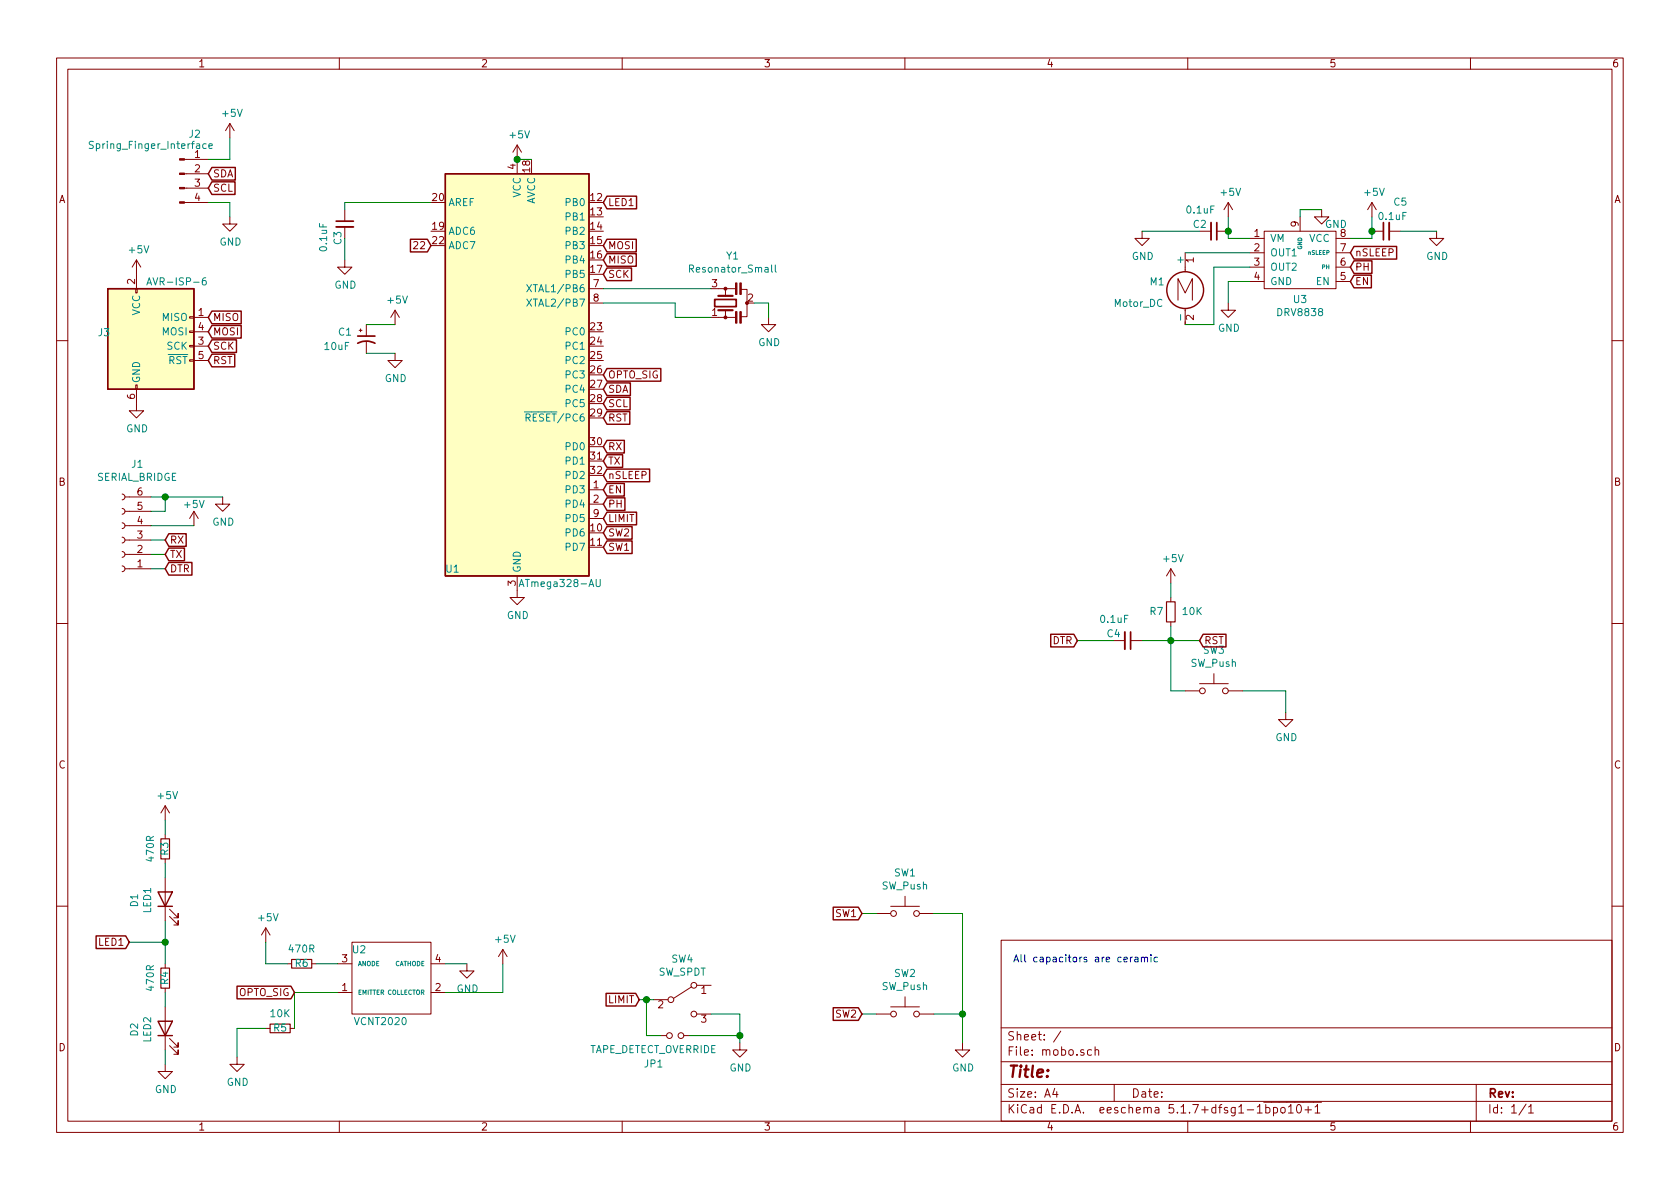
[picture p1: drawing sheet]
EESchema Schematic File Version 4
EELAYER 30 0
EELAYER END
$Descr A4 11693 8268
encoding utf-8
Sheet 1 1
Title ""
Date ""
Rev ""
Comp ""
Comment1 ""
Comment2 ""
Comment3 ""
Comment4 ""
$EndDescr
$Comp
L mobo-rescue:ATmega328-AU-MCU_Microchip_ATmega U1
U 1 1
P 3600 2600
F 0 "U1" H 3150 1250 50  0000 C CNN
F 1 "ATmega328-AU" H 3900 1150 50  0000 C CNN
F 2 "Package_QFP:TQFP-32_7x7mm_P0.8mm" H 3600 2600 50  0001 C CIN
F 3 "http://ww1.microchip.com/downloads/en/DeviceDoc/ATmega328_P%20AVR%20MCU%20with%20picoPower%20Technology%20Data%20Sheet%2040001984A.pdf" H 3600 2600 50  0001 C CNN
	1    3600 2600
	1    0    0    -1  
$EndComp
$Comp
L Device:LED D1
U 1 1
P 1150 6250
F 0 "D1" H 1141 6466 50  0000 C CNN
F 1 "LED1" H 1141 6375 50  0000 C CNN
F 2 "LED_SMD:LED_0805_2012Metric" H 1150 6250 50  0001 C CNN
F 3 "~" H 1150 6250 50  0001 C CNN
	1    1150 6250
	0    -1   -1   0   
$EndComp
$Comp
L Switch:SW_SPDT SW4
U 1 1
P 4750 6950
F 0 "SW4" H 4750 7235 50  0000 C CNN
F 1 "SW_SPDT" H 4750 7144 50  0000 C CNN
F 2 "stephen:MDS6500AL02SR" H 4750 6950 50  0001 C CNN
F 3 "" H 4750 6950 50  0001 C CNN
	1    4750 6950
	1    0    0    -1  
$EndComp
$Comp
L mobo-rescue:AVR-ISP-6-Connector J3
U 1 1
P 1050 2400
F 0 "J3" H 770 2496 50  0000 R CNN
F 1 "AVR-ISP-6" H 1450 2850 50  0000 R CNN
F 2 "Connector_PinHeader_2.54mm:PinHeader_2x03_P2.54mm_Vertical" V 800 2450 50  0001 C CNN
F 3 " ~" H -225 1850 50  0001 C CNN
	1    1050 2400
	1    0    0    -1  
$EndComp
$Comp
L power:+5V #PWR0101
U 1 1
P 1600 950
F 0 "#PWR0101" H 1600 800 50  0001 C CNN
F 1 "+5V" H 1615 1123 50  0000 C CNN
F 2 "" H 1600 950 50  0001 C CNN
F 3 "" H 1600 950 50  0001 C CNN
	1    1600 950 
	1    0    0    -1  
$EndComp
$Comp
L power:GND #PWR0102
U 1 1
P 1600 1500
F 0 "#PWR0102" H 1600 1250 50  0001 C CNN
F 1 "GND" H 1605 1327 50  0000 C CNN
F 2 "" H 1600 1500 50  0001 C CNN
F 3 "" H 1600 1500 50  0001 C CNN
	1    1600 1500
	1    0    0    -1  
$EndComp
$Comp
L mobo-rescue:CP1_Small-Device C1
U 1 1
P 2550 2350
F 0 "C1" H 2350 2400 50  0000 L CNN
F 1 "10uF" H 2250 2300 50  0000 L CNN
F 2 "Capacitor_SMD:C_0805_2012Metric" H 2550 2350 50  0001 C CNN
F 3 "~" H 2550 2350 50  0001 C CNN
	1    2550 2350
	1    0    0    -1  
$EndComp
$Comp
L Connector:Conn_01x04_Male J2
U 1 1
P 1250 1200
F 0 "J2" H 1356 1478 50  0000 C CNN
F 1 "Spring_Finger_Interface" H 1050 1400 50  0000 C CNN
F 2 "stephen:springFingerContactPads_4x" H 1250 1200 50  0001 C CNN
F 3 "~" H 1250 1200 50  0001 C CNN
	1    1250 1200
	1    0    0    -1  
$EndComp
Wire Wire Line
	1450 1400 1600 1400
Wire Wire Line
	1600 1400 1600 1500
Wire Wire Line
	1450 1100 1600 1100
Wire Wire Line
	1600 1100 1600 950 
$Comp
L power:+5V #PWR0103
U 1 1
P 2750 2250
F 0 "#PWR0103" H 2750 2100 50  0001 C CNN
F 1 "+5V" H 2765 2423 50  0000 C CNN
F 2 "" H 2750 2250 50  0001 C CNN
F 3 "" H 2750 2250 50  0001 C CNN
	1    2750 2250
	1    0    0    -1  
$EndComp
$Comp
L power:GND #PWR0104
U 1 1
P 2750 2450
F 0 "#PWR0104" H 2750 2200 50  0001 C CNN
F 1 "GND" H 2755 2277 50  0000 C CNN
F 2 "" H 2750 2450 50  0001 C CNN
F 3 "" H 2750 2450 50  0001 C CNN
	1    2750 2450
	1    0    0    -1  
$EndComp
Text GLabel 1450 1200 2    50   Input ~ 0
SDA
Text GLabel 1450 1300 2    50   Input ~ 0
SCL
$Comp
L Motor:Motor_DC M1
U 1 1
P 8250 1950
F 0 "M1" H 8000 1950 50  0000 L CNN
F 1 "Motor_DC" H 7750 1800 50  0000 L CNN
F 2 "Connector_PinHeader_2.54mm:PinHeader_1x02_P2.54mm_Vertical" H 8250 1860 50  0001 C CNN
F 3 "~" H 8250 1860 50  0001 C CNN
	1    8250 1950
	1    0    0    -1  
$EndComp
$Comp
L power:GND #PWR0105
U 1 1
P 3600 4100
F 0 "#PWR0105" H 3600 3850 50  0001 C CNN
F 1 "GND" H 3605 3927 50  0000 C CNN
F 2 "" H 3600 4100 50  0001 C CNN
F 3 "" H 3600 4100 50  0001 C CNN
	1    3600 4100
	1    0    0    -1  
$EndComp
$Comp
L power:+5V #PWR0106
U 1 1
P 3600 1100
F 0 "#PWR0106" H 3600 950 50  0001 C CNN
F 1 "+5V" H 3615 1273 50  0000 C CNN
F 2 "" H 3600 1100 50  0001 C CNN
F 3 "" H 3600 1100 50  0001 C CNN
	1    3600 1100
	1    0    0    -1  
$EndComp
Wire Wire Line
	3600 1100 3700 1100
Connection ~ 3600 1100
Wire Wire Line
	2550 2250 2750 2250
Wire Wire Line
	2550 2450 2750 2450
$Comp
L power:GND #PWR0114
U 1 1
P 950 2800
F 0 "#PWR0114" H 950 2550 50  0001 C CNN
F 1 "GND" H 955 2627 50  0000 C CNN
F 2 "" H 950 2800 50  0001 C CNN
F 3 "" H 950 2800 50  0001 C CNN
	1    950  2800
	1    0    0    -1  
$EndComp
$Comp
L power:+5V #PWR0115
U 1 1
P 950 1900
F 0 "#PWR0115" H 950 1750 50  0001 C CNN
F 1 "+5V" H 965 2073 50  0000 C CNN
F 2 "" H 950 1900 50  0001 C CNN
F 3 "" H 950 1900 50  0001 C CNN
	1    950  1900
	1    0    0    -1  
$EndComp
Text GLabel 1450 2200 2    50   Input ~ 0
MISO
Text GLabel 1450 2300 2    50   Input ~ 0
MOSI
Text GLabel 1450 2400 2    50   Input ~ 0
SCK
Text GLabel 1450 2500 2    50   Input ~ 0
RST
$Comp
L Device:LED D2
U 1 1
P 1150 7150
F 0 "D2" H 1141 7366 50  0000 C CNN
F 1 "LED2" H 1141 7275 50  0000 C CNN
F 2 "LED_SMD:LED_0805_2012Metric" H 1150 7150 50  0001 C CNN
F 3 "~" H 1150 7150 50  0001 C CNN
	1    1150 7150
	0    -1   -1   0   
$EndComp
$Comp
L Device:R_Small R4
U 1 1
P 1150 6800
F 0 "R4" V 1150 6800 50  0000 C CNN
F 1 "470R" V 1250 6800 50  0000 C CNN
F 2 "Resistor_SMD:R_0805_2012Metric_Pad1.15x1.40mm_HandSolder" H 1150 6800 50  0001 C CNN
F 3 "~" H 1150 6800 50  0001 C CNN
	1    1150 6800
	-1   0    0    1   
$EndComp
$Comp
L Device:R_Small R3
U 1 1
P 1150 5900
F 0 "R3" V 1150 5900 50  0000 C CNN
F 1 "470R" V 1250 5900 50  0000 C CNN
F 2 "Resistor_SMD:R_0805_2012Metric_Pad1.15x1.40mm_HandSolder" H 1150 5900 50  0001 C CNN
F 3 "~" H 1150 5900 50  0001 C CNN
	1    1150 5900
	-1   0    0    1   
$EndComp
$Comp
L power:GND #PWR0118
U 1 1
P 1150 7400
F 0 "#PWR0118" H 1150 7150 50  0001 C CNN
F 1 "GND" H 1155 7227 50  0000 C CNN
F 2 "" H 1150 7400 50  0001 C CNN
F 3 "" H 1150 7400 50  0001 C CNN
	1    1150 7400
	1    0    0    -1  
$EndComp
Text GLabel 900  6550 0    50   Input ~ 0
LED1
$Comp
L power:GND #PWR0119
U 1 1
P 6700 7250
F 0 "#PWR0119" H 6700 7000 50  0001 C CNN
F 1 "GND" H 6705 7077 50  0000 C CNN
F 2 "" H 6700 7250 50  0001 C CNN
F 3 "" H 6700 7250 50  0001 C CNN
	1    6700 7250
	1    0    0    -1  
$EndComp
Wire Wire Line
	6500 7050 6700 7050
Wire Wire Line
	6700 7050 6700 7250
Wire Wire Line
	6500 6350 6700 6350
Wire Wire Line
	6700 6350 6700 7050
Connection ~ 6700 7050
Wire Wire Line
	6000 6350 6100 6350
Wire Wire Line
	6000 7050 6100 7050
Text GLabel 6000 6350 0    50   Input ~ 0
SW1
Text GLabel 6000 7050 0    50   Input ~ 0
SW2
$Comp
L power:GND #PWR0121
U 1 1
P 5150 7250
F 0 "#PWR0121" H 5150 7000 50  0001 C CNN
F 1 "GND" H 5155 7077 50  0000 C CNN
F 2 "" H 5150 7250 50  0001 C CNN
F 3 "" H 5150 7250 50  0001 C CNN
	1    5150 7250
	1    0    0    -1  
$EndComp
Wire Wire Line
	4950 7050 5150 7050
Wire Wire Line
	5150 7050 5150 7200
Wire Wire Line
	4450 6950 4500 6950
Text GLabel 4450 6950 0    50   Input ~ 0
LIMIT
Text GLabel 4200 1400 2    50   Input ~ 0
LED1
Text GLabel 4200 3800 2    50   Input ~ 0
SW1
Text GLabel 4200 3700 2    50   Input ~ 0
SW2
Text GLabel 4200 3600 2    50   Input ~ 0
LIMIT
Text GLabel 4200 2700 2    50   Input ~ 0
SDA
Text GLabel 4200 1800 2    50   Input ~ 0
MISO
Text GLabel 4200 1700 2    50   Input ~ 0
MOSI
Text GLabel 4200 1900 2    50   Input ~ 0
SCK
Text GLabel 4200 2900 2    50   Input ~ 0
RST
Text GLabel 4200 2800 2    50   Input ~ 0
SCL
Text GLabel 4200 3200 2    50   Input ~ 0
TX
Text GLabel 4200 3100 2    50   Input ~ 0
RX
$Comp
L Device:Resonator_Small Y1
U 1 1
P 5050 2100
F 0 "Y1" V 5375 2050 50  0000 C CNN
F 1 "Resonator_Small" V 5284 2050 50  0000 C CNN
F 2 "Crystal:Resonator_SMD_muRata_CSTxExxV-3Pin_3.0x1.1mm" H 5025 2100 50  0001 C CNN
F 3 "~" H 5025 2100 50  0001 C CNN
	1    5050 2100
	0    -1   -1   0   
$EndComp
Wire Wire Line
	4200 2000 4950 2000
Wire Wire Line
	4950 2200 4700 2200
Wire Wire Line
	4700 2200 4700 2100
Wire Wire Line
	4700 2100 4200 2100
$Comp
L power:GND #PWR0123
U 1 1
P 5350 2200
F 0 "#PWR0123" H 5350 1950 50  0001 C CNN
F 1 "GND" H 5355 2027 50  0000 C CNN
F 2 "" H 5350 2200 50  0001 C CNN
F 3 "" H 5350 2200 50  0001 C CNN
	1    5350 2200
	1    0    0    -1  
$EndComp
Wire Wire Line
	5350 2200 5350 2100
Wire Wire Line
	5350 2100 5250 2100
$Comp
L Connector:Conn_01x06_Female J1
U 1 1
P 850 3750
F 0 "J1" H 744 3225 50  0000 C CNN
F 1 "SERIAL_BRIDGE" H 744 3316 50  0000 C CNN
F 2 "Connector_PinHeader_2.54mm:PinHeader_1x06_P2.54mm_Vertical" H 850 3750 50  0001 C CNN
F 3 "~" H 850 3750 50  0001 C CNN
	1    850  3750
	-1   0    0    1   
$EndComp
Text GLabel 1150 3850 2    50   Input ~ 0
TX
Text GLabel 1150 3750 2    50   Input ~ 0
RX
$Comp
L power:GND #PWR0124
U 1 1
P 1550 3450
F 0 "#PWR0124" H 1550 3200 50  0001 C CNN
F 1 "GND" H 1555 3277 50  0000 C CNN
F 2 "" H 1550 3450 50  0001 C CNN
F 3 "" H 1550 3450 50  0001 C CNN
	1    1550 3450
	1    0    0    -1  
$EndComp
$Comp
L power:+5V #PWR0125
U 1 1
P 1350 3650
F 0 "#PWR0125" H 1350 3500 50  0001 C CNN
F 1 "+5V" H 1350 3800 50  0000 C CNN
F 2 "" H 1350 3650 50  0001 C CNN
F 3 "" H 1350 3650 50  0001 C CNN
	1    1350 3650
	1    0    0    -1  
$EndComp
$Comp
L Device:C_Small C4
U 1 1
P 7850 4450
F 0 "C4" V 7800 4300 50  0000 L CNN
F 1 "0.1uF" V 7700 4250 50  0000 L CNN
F 2 "Capacitor_SMD:C_0805_2012Metric" H 7850 4450 50  0001 C CNN
F 3 "~" H 7850 4450 50  0001 C CNN
	1    7850 4450
	0    1    1    0   
$EndComp
$Comp
L Device:R_Small R7
U 1 1
P 8150 4250
F 0 "R7" H 8250 4250 50  0000 C CNN
F 1 "10K" H 8000 4250 50  0000 C CNN
F 2 "Resistor_SMD:R_0805_2012Metric_Pad1.15x1.40mm_HandSolder" H 8150 4250 50  0001 C CNN
F 3 "~" H 8150 4250 50  0001 C CNN
	1    8150 4250
	-1   0    0    1   
$EndComp
Text GLabel 8350 4450 2    50   Input ~ 0
RST
Text GLabel 7500 4450 0    50   Input ~ 0
DTR
$Comp
L power:+5V #PWR0126
U 1 1
P 8150 4050
F 0 "#PWR0126" H 8150 3900 50  0001 C CNN
F 1 "+5V" H 8165 4223 50  0000 C CNN
F 2 "" H 8150 4050 50  0001 C CNN
F 3 "" H 8150 4050 50  0001 C CNN
	1    8150 4050
	1    0    0    -1  
$EndComp
Wire Wire Line
	8150 4150 8150 4050
Wire Wire Line
	7950 4450 8150 4450
Wire Wire Line
	8150 4350 8150 4450
Connection ~ 8150 4450
Wire Wire Line
	8150 4450 8350 4450
Wire Wire Line
	7500 4450 7750 4450
$Comp
L power:GND #PWR0127
U 1 1
P 8950 4950
F 0 "#PWR0127" H 8950 4700 50  0001 C CNN
F 1 "GND" H 8955 4777 50  0000 C CNN
F 2 "" H 8950 4950 50  0001 C CNN
F 3 "" H 8950 4950 50  0001 C CNN
	1    8950 4950
	1    0    0    -1  
$EndComp
Wire Wire Line
	8150 4450 8150 4800
Wire Wire Line
	8150 4800 8250 4800
Wire Wire Line
	8650 4800 8950 4800
Wire Wire Line
	8950 4800 8950 4950
Text GLabel 1150 3950 2    50   Input ~ 0
DTR
Wire Wire Line
	1050 3650 1350 3650
Wire Wire Line
	1050 3550 1150 3550
Wire Wire Line
	1150 3550 1150 3450
Wire Wire Line
	1150 3450 1550 3450
Wire Wire Line
	1050 3450 1150 3450
Connection ~ 1150 3450
Wire Wire Line
	1050 3750 1150 3750
Wire Wire Line
	1050 3850 1150 3850
Wire Wire Line
	1050 3950 1150 3950
$Comp
L Device:C_Small C3
U 1 1
P 2400 1550
F 0 "C3" V 2350 1400 50  0000 L CNN
F 1 "0.1uF" V 2250 1350 50  0000 L CNN
F 2 "Capacitor_SMD:C_0805_2012Metric" H 2400 1550 50  0001 C CNN
F 3 "~" H 2400 1550 50  0001 C CNN
	1    2400 1550
	1    0    0    -1  
$EndComp
$Comp
L power:GND #PWR0128
U 1 1
P 2400 1800
F 0 "#PWR0128" H 2400 1550 50  0001 C CNN
F 1 "GND" H 2405 1627 50  0000 C CNN
F 2 "" H 2400 1800 50  0001 C CNN
F 3 "" H 2400 1800 50  0001 C CNN
	1    2400 1800
	1    0    0    -1  
$EndComp
Wire Wire Line
	2400 1800 2400 1650
Wire Wire Line
	2400 1450 2400 1400
$Comp
L mobo-rescue:VCNT2020-stephen U2
U 1 1
P 2450 7050
F 0 "U2" H 2500 7500 50  0000 C CNN
F 1 "VCNT2020" H 2650 7000 50  0000 C CNN
F 2 "stephen:VCNT2020" H 2450 7050 50  0001 C CNN
F 3 "" H 2450 7050 50  0001 C CNN
	1    2450 7050
	1    0    0    -1  
$EndComp
$Comp
L power:+5V #PWR0129
U 1 1
P 1850 6550
F 0 "#PWR0129" H 1850 6400 50  0001 C CNN
F 1 "+5V" H 1865 6723 50  0000 C CNN
F 2 "" H 1850 6550 50  0001 C CNN
F 3 "" H 1850 6550 50  0001 C CNN
	1    1850 6550
	1    0    0    -1  
$EndComp
$Comp
L Device:R_Small R6
U 1 1
P 2100 6700
F 0 "R6" V 2100 6700 50  0000 C CNN
F 1 "470R" V 2200 6700 50  0000 C CNN
F 2 "Resistor_SMD:R_0805_2012Metric_Pad1.15x1.40mm_HandSolder" H 2100 6700 50  0001 C CNN
F 3 "~" H 2100 6700 50  0001 C CNN
	1    2100 6700
	0    -1   -1   0   
$EndComp
Wire Wire Line
	1850 6550 1850 6700
Wire Wire Line
	1850 6700 2000 6700
Wire Wire Line
	2200 6700 2350 6700
$Comp
L power:+5V #PWR0130
U 1 1
P 3500 6700
F 0 "#PWR0130" H 3500 6550 50  0001 C CNN
F 1 "+5V" H 3515 6873 50  0000 C CNN
F 2 "" H 3500 6700 50  0001 C CNN
F 3 "" H 3500 6700 50  0001 C CNN
	1    3500 6700
	1    0    0    -1  
$EndComp
$Comp
L Device:R_Small R5
U 1 1
P 1950 7150
F 0 "R5" V 1950 7150 50  0000 C CNN
F 1 "10K" V 2050 7150 50  0000 C CNN
F 2 "Resistor_SMD:R_0805_2012Metric_Pad1.15x1.40mm_HandSolder" H 1950 7150 50  0001 C CNN
F 3 "~" H 1950 7150 50  0001 C CNN
	1    1950 7150
	0    -1   -1   0   
$EndComp
$Comp
L power:GND #PWR0131
U 1 1
P 1650 7350
F 0 "#PWR0131" H 1650 7100 50  0001 C CNN
F 1 "GND" H 1655 7177 50  0000 C CNN
F 2 "" H 1650 7350 50  0001 C CNN
F 3 "" H 1650 7350 50  0001 C CNN
	1    1650 7350
	1    0    0    -1  
$EndComp
Text GLabel 2050 6900 0    50   Input ~ 0
OPTO_SIG
Wire Wire Line
	3500 6900 3500 6700
Text GLabel 4200 2600 2    50   Input ~ 0
OPTO_SIG
Wire Wire Line
	2400 1400 3000 1400
Wire Wire Line
	1650 7350 1650 7150
Wire Wire Line
	1650 7150 1850 7150
Wire Wire Line
	2050 7150 2050 6900
Wire Wire Line
	2050 6900 2350 6900
$Comp
L power:+5V #PWR0132
U 1 1
P 1150 5700
F 0 "#PWR0132" H 1150 5550 50  0001 C CNN
F 1 "+5V" H 1165 5873 50  0000 C CNN
F 2 "" H 1150 5700 50  0001 C CNN
F 3 "" H 1150 5700 50  0001 C CNN
	1    1150 5700
	1    0    0    -1  
$EndComp
Wire Wire Line
	900  6550 1150 6550
Wire Wire Line
	1150 6550 1150 6400
Wire Wire Line
	1150 6550 1150 6700
Connection ~ 1150 6550
Wire Wire Line
	1150 6900 1150 7000
Wire Wire Line
	1150 7300 1150 7400
Wire Wire Line
	1150 6100 1150 6000
Wire Wire Line
	1150 5800 1150 5700
Text Notes 7050 6700 0    50   ~ 0
All capacitors are ceramic\n
$Comp
L power:GND #PWR0133
U 1 1
P 3250 6700
F 0 "#PWR0133" H 3250 6450 50  0001 C CNN
F 1 "GND" H 3255 6527 50  0000 C CNN
F 2 "" H 3250 6700 50  0001 C CNN
F 3 "" H 3250 6700 50  0001 C CNN
	1    3250 6700
	1    0    0    -1  
$EndComp
Wire Wire Line
	3100 6700 3250 6700
Wire Wire Line
	3100 6900 3500 6900
$Comp
L Switch:SW_Push SW1
U 1 1
P 6300 6350
F 0 "SW1" H 6300 6635 50  0000 C CNN
F 1 "SW_Push" H 6300 6544 50  0000 C CNN
F 2 "Button_Switch_SMD:Panasonic_EVQPUJ_EVQPUA" H 6300 6550 50  0001 C CNN
F 3 "" H 6300 6550 50  0001 C CNN
	1    6300 6350
	1    0    0    -1  
$EndComp
$Comp
L Switch:SW_Push SW2
U 1 1
P 6300 7050
F 0 "SW2" H 6300 7335 50  0000 C CNN
F 1 "SW_Push" H 6300 7244 50  0000 C CNN
F 2 "Button_Switch_SMD:Panasonic_EVQPUJ_EVQPUA" H 6300 7250 50  0001 C CNN
F 3 "" H 6300 7250 50  0001 C CNN
	1    6300 7050
	1    0    0    -1  
$EndComp
$Comp
L mobo-rescue:DRV8838-stephen U3
U 1 1
P 9050 1800
F 0 "U3" H 9050 1527 50  0000 C CNN
F 1 "DRV8838" H 9050 1436 50  0000 C CNN
F 2 "Package_SON:WSON-8-1EP_2x2mm_P0.5mm_EP0.9x1.6mm_ThermalVias" H 9050 1800 50  0001 C CNN
F 3 "" H 9050 1800 50  0001 C CNN
	1    9050 1800
	1    0    0    -1  
$EndComp
$Comp
L power:GND #PWR0107
U 1 1
P 8550 2100
F 0 "#PWR0107" H 8550 1850 50  0001 C CNN
F 1 "GND" H 8555 1927 50  0000 C CNN
F 2 "" H 8550 2100 50  0001 C CNN
F 3 "" H 8550 2100 50  0001 C CNN
	1    8550 2100
	1    0    0    -1  
$EndComp
$Comp
L power:+5V #PWR0108
U 1 1
P 8550 1500
F 0 "#PWR0108" H 8550 1350 50  0001 C CNN
F 1 "+5V" H 8565 1673 50  0000 C CNN
F 2 "" H 8550 1500 50  0001 C CNN
F 3 "" H 8550 1500 50  0001 C CNN
	1    8550 1500
	1    0    0    -1  
$EndComp
$Comp
L power:+5V #PWR0109
U 1 1
P 9550 1500
F 0 "#PWR0109" H 9550 1350 50  0001 C CNN
F 1 "+5V" H 9565 1673 50  0000 C CNN
F 2 "" H 9550 1500 50  0001 C CNN
F 3 "" H 9550 1500 50  0001 C CNN
	1    9550 1500
	1    0    0    -1  
$EndComp
$Comp
L power:GND #PWR0110
U 1 1
P 9200 1450
F 0 "#PWR0110" H 9200 1200 50  0001 C CNN
F 1 "GND" H 9300 1350 50  0000 C CNN
F 2 "" H 9200 1450 50  0001 C CNN
F 3 "" H 9200 1450 50  0001 C CNN
	1    9200 1450
	1    0    0    -1  
$EndComp
Wire Wire Line
	9050 1500 9050 1450
Wire Wire Line
	9050 1450 9200 1450
Wire Wire Line
	9400 1650 9550 1650
Wire Wire Line
	9550 1650 9550 1600
Wire Wire Line
	8700 1650 8550 1650
Wire Wire Line
	8550 1650 8550 1600
Wire Wire Line
	8700 1750 8250 1750
Wire Wire Line
	8250 2250 8450 2250
Wire Wire Line
	8450 2250 8450 1850
Wire Wire Line
	8450 1850 8700 1850
Wire Wire Line
	8550 2100 8550 1950
Wire Wire Line
	8550 1950 8700 1950
Text GLabel 9400 1850 2    50   Input ~ 0
PH
Text GLabel 9400 1950 2    50   Input ~ 0
EN
Text GLabel 9400 1750 2    50   Input ~ 0
nSLEEP
$Comp
L Device:C_Small C2
U 1 1
P 8450 1600
F 0 "C2" V 8400 1450 50  0000 L CNN
F 1 "0.1uF" V 8300 1400 50  0000 L CNN
F 2 "Capacitor_SMD:C_0805_2012Metric" H 8450 1600 50  0001 C CNN
F 3 "~" H 8450 1600 50  0001 C CNN
	1    8450 1600
	0    1    1    0   
$EndComp
Connection ~ 8550 1600
Wire Wire Line
	8550 1600 8550 1500
$Comp
L Device:C_Small C5
U 1 1
P 9650 1600
F 0 "C5" V 9850 1450 50  0000 L CNN
F 1 "0.1uF" V 9750 1450 50  0000 L CNN
F 2 "Capacitor_SMD:C_0805_2012Metric" H 9650 1600 50  0001 C CNN
F 3 "~" H 9650 1600 50  0001 C CNN
	1    9650 1600
	0    -1   -1   0   
$EndComp
Connection ~ 9550 1600
Wire Wire Line
	9550 1600 9550 1500
$Comp
L power:GND #PWR0111
U 1 1
P 10000 1600
F 0 "#PWR0111" H 10000 1350 50  0001 C CNN
F 1 "GND" H 10005 1427 50  0000 C CNN
F 2 "" H 10000 1600 50  0001 C CNN
F 3 "" H 10000 1600 50  0001 C CNN
	1    10000 1600
	1    0    0    -1  
$EndComp
Wire Wire Line
	9750 1600 10000 1600
$Comp
L power:GND #PWR0112
U 1 1
P 7950 1600
F 0 "#PWR0112" H 7950 1350 50  0001 C CNN
F 1 "GND" H 7955 1427 50  0000 C CNN
F 2 "" H 7950 1600 50  0001 C CNN
F 3 "" H 7950 1600 50  0001 C CNN
	1    7950 1600
	1    0    0    -1  
$EndComp
Wire Wire Line
	7950 1600 8350 1600
Text GLabel 4200 3500 2    50   Input ~ 0
PH
Text GLabel 4200 3400 2    50   Input ~ 0
EN
Text GLabel 4200 3300 2    50   Input ~ 0
nSLEEP
$Comp
L mobo-rescue:Jumper_NO_Small-Device JP1
U 1 1
P 4700 7200
F 0 "JP1" H 4850 7400 50  0000 C CNN
F 1 "TAPE_DETECT_OVERRIDE" H 4850 7300 50  0000 C CNN
F 2 "Jumper:SolderJumper-2_P1.3mm_Open_RoundedPad1.0x1.5mm" H 4700 7200 50  0001 C CNN
F 3 "~" H 4700 7200 50  0001 C CNN
	1    4700 7200
	-1   0    0    1   
$EndComp
Wire Wire Line
	4800 7200 5150 7200
Connection ~ 5150 7200
Wire Wire Line
	5150 7200 5150 7250
Wire Wire Line
	4600 7200 4500 7200
Wire Wire Line
	4500 7200 4500 6950
Connection ~ 4500 6950
Wire Wire Line
	4500 6950 4550 6950
Text GLabel 3000 1700 0    50   Input ~ 0
22
$Comp
L Switch:SW_Push SW3
U 1 1
P 8450 4800
F 0 "SW3" H 8450 5085 50  0000 C CNN
F 1 "SW_Push" H 8450 4994 50  0000 C CNN
F 2 "Button_Switch_SMD:Panasonic_EVQPUJ_EVQPUA" H 8450 5000 50  0001 C CNN
F 3 "" H 8450 5000 50  0001 C CNN
	1    8450 4800
	1    0    0    -1  
$EndComp
$EndSCHEMATC
